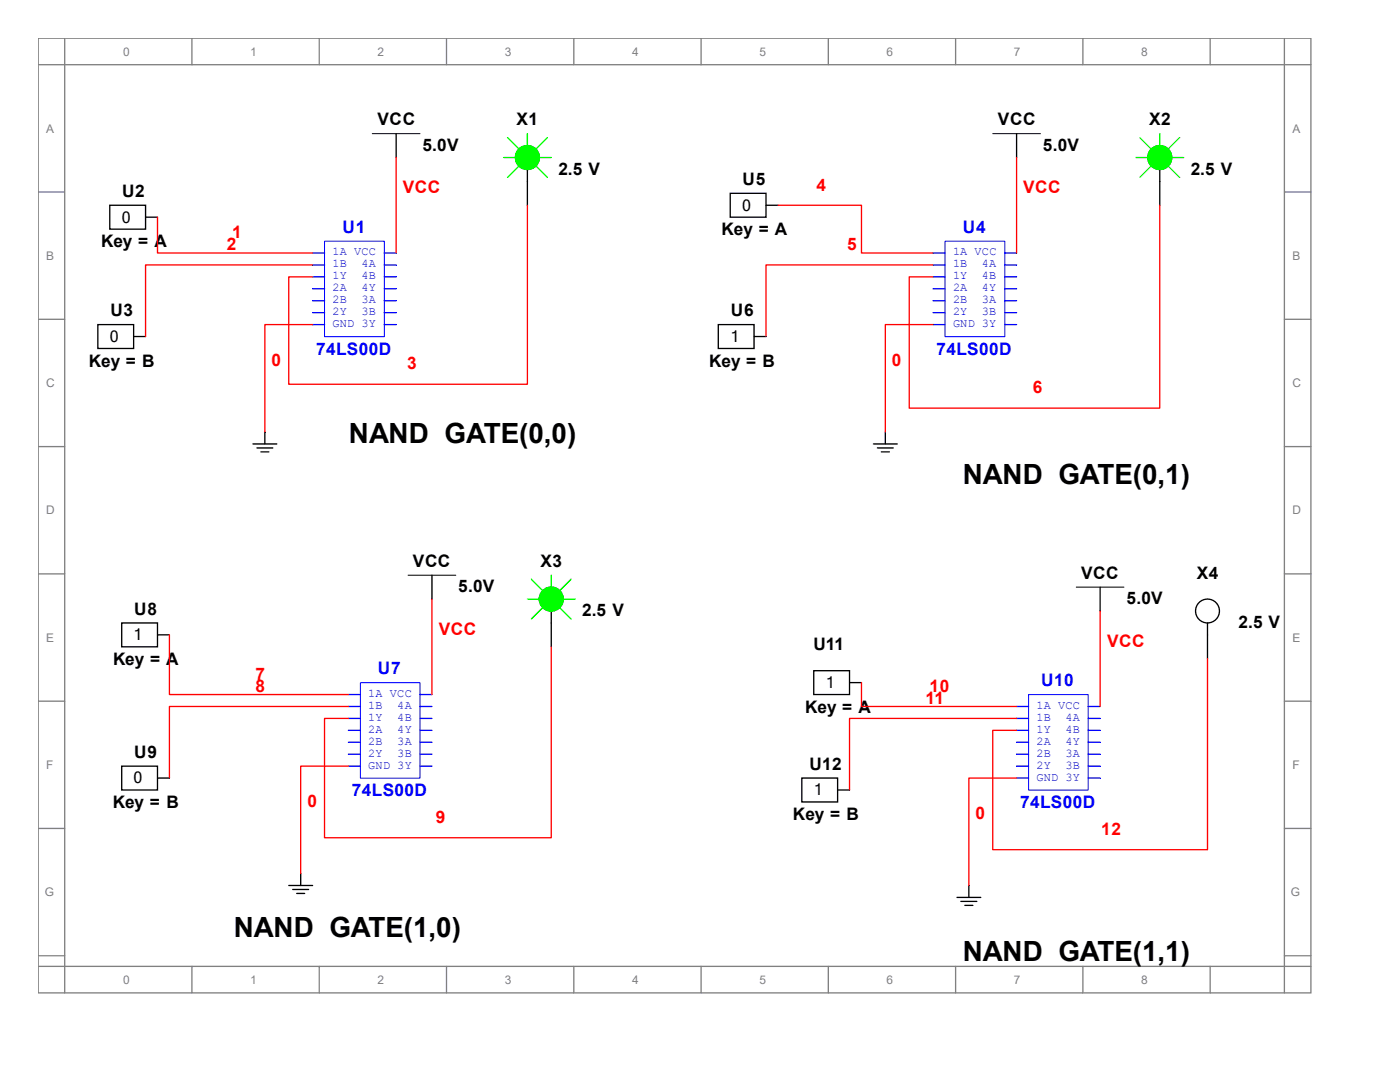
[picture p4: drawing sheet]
<svg xmlns="http://www.w3.org/2000/svg" width="279mm" height="216mm" viewBox="0 0 279 216" stroke-linecap="round" stroke-linejoin="round" font-family="sans-serif">
<g fill="none" stroke="#808080" stroke-width=".26">
<path d="M7.6 7.6h254v190.5h-254zM7.6 12.9h254M12.9 7.6v190.5M38.3 7.6v5.3M63.7 7.6v5.3M89.1 7.6v5.3M114.5 7.6v5.3M139.9 7.6v5.3M165.3 7.6v5.3M190.7 7.6v5.3M216.1 7.6v5.3M241.5 7.6v5.3"/>
<path d="M256.3 7.6v190.5M7.6 38.3h5.3M256.3 38.3h5.3M7.6 63.7h5.3M256.3 63.7h5.3M7.6 89.1h5.3M256.3 89.1h5.3M7.6 114.5h5.3M256.3 114.5h5.3M7.6 139.9h5.3M256.3 139.9h5.3M7.6 165.3h5.3"/>
<path d="M256.3 165.3h5.3M7.6 190.7h5.3M7.6 192.8h254M38.3 192.8v5.3M63.7 192.8v5.3M89.1 192.8v5.3M114.5 192.8v5.3M139.9 192.8v5.3M165.3 192.8v5.3M190.7 192.8v5.3M216.1 192.8v5.3M241.5 192.8v5.3"/>
<path d="M256.3 190.7h5.3"/>
</g>
<path d="M64.8 48.1h11.9v19.1h-11.9z" fill="none" stroke="#00f" stroke-width=".2"/>
<path d="M62.4 50.5h2.4" fill="none" stroke="#00f" stroke-width=".26"/>
<path d="M62.4 52.9h2.4" fill="none" stroke="#00f" stroke-width=".26"/>
<path d="M62.4 55.2h2.4" fill="none" stroke="#00f" stroke-width=".26"/>
<path d="M62.4 57.6h2.4" fill="none" stroke="#00f" stroke-width=".26"/>
<path d="M62.4 60h2.4" fill="none" stroke="#00f" stroke-width=".26"/>
<path d="M62.4 62.4h2.4" fill="none" stroke="#00f" stroke-width=".26"/>
<path d="M62.4 64.8h2.4" fill="none" stroke="#00f" stroke-width=".26"/>
<path d="M76.7 64.8h2.4" fill="none" stroke="#00f" stroke-width=".26"/>
<path d="M76.7 62.4h2.4" fill="none" stroke="#00f" stroke-width=".26"/>
<path d="M76.7 60h2.4" fill="none" stroke="#00f" stroke-width=".26"/>
<path d="M76.7 57.6h2.4" fill="none" stroke="#00f" stroke-width=".26"/>
<path d="M76.7 55.2h2.4" fill="none" stroke="#00f" stroke-width=".26"/>
<path d="M76.7 52.9h2.4" fill="none" stroke="#00f" stroke-width=".26"/>
<path d="M76.7 50.5h2.4" fill="none" stroke="#00f" stroke-width=".26"/>
<g fill="none" stroke="#000" stroke-width=".26">
<path d="M79.1 26.7v4.7M202.9 26.7v4.7M21.9 41h7.2v4.7h-7.2zM29.1 43.3h2.3M19.5 64.8h7.2v4.7h-7.2zM26.7 67.2h2.4M50.5 88.6h4.7M51.3 89.4h3.2M52.1 90.2h1.6M52.9 86.2v2.4M174.3 88.6h4.8M175.1 89.4h3.2"/>
<path d="M175.9 90.2h1.6M176.7 86.2v2.4M86.2 114.8v4.7M219.6 117.2v4.7M57.6 176.7h4.8M58.4 177.5h3.2M59.2 178.3h1.6M60 174.3v2.4M191 179.1h4.7M191.8 179.9h3.1M193.4 176.7v2.4M192.6 180.7h1.6"/>
</g>
<path d="M74.3 26.7h9.5M198.1 26.7h9.5M81.4 114.8h9.6M214.8 117.2h9.5" fill="none" stroke="#000" stroke-width=".2"/>
<path d="M188.6 48.1h11.9v19.1h-11.9z" fill="none" stroke="#00f" stroke-width=".2"/>
<path d="M186.2 50.5h2.4" fill="none" stroke="#00f" stroke-width=".26"/>
<path d="M186.2 52.9h2.4" fill="none" stroke="#00f" stroke-width=".26"/>
<path d="M186.2 55.2h2.4" fill="none" stroke="#00f" stroke-width=".26"/>
<path d="M186.2 57.6h2.4" fill="none" stroke="#00f" stroke-width=".26"/>
<path d="M186.2 60h2.4" fill="none" stroke="#00f" stroke-width=".26"/>
<path d="M186.2 62.4h2.4" fill="none" stroke="#00f" stroke-width=".26"/>
<path d="M186.2 64.8h2.4" fill="none" stroke="#00f" stroke-width=".26"/>
<path d="M200.5 64.8h2.4" fill="none" stroke="#00f" stroke-width=".26"/>
<path d="M200.5 62.4h2.4" fill="none" stroke="#00f" stroke-width=".26"/>
<path d="M200.5 60h2.4" fill="none" stroke="#00f" stroke-width=".26"/>
<path d="M200.5 57.6h2.4" fill="none" stroke="#00f" stroke-width=".26"/>
<path d="M200.5 55.2h2.4" fill="none" stroke="#00f" stroke-width=".26"/>
<path d="M200.5 52.9h2.4" fill="none" stroke="#00f" stroke-width=".26"/>
<path d="M200.5 50.5h2.4" fill="none" stroke="#00f" stroke-width=".26"/>
<path d="M145.7 38.6h7.2v4.7h-7.2zM152.9 41h2.4M143.4 64.8h7.1v4.7h-7.1zM150.5 67.2h2.4" fill="none" stroke="#000" stroke-width=".26"/>
<path d="M71.9 136.2h11.9v19.1h-11.9z" fill="none" stroke="#00f" stroke-width=".2"/>
<path d="M69.5 138.6h2.4" fill="none" stroke="#00f" stroke-width=".26"/>
<path d="M69.5 141h2.4" fill="none" stroke="#00f" stroke-width=".26"/>
<path d="M69.5 143.4h2.4" fill="none" stroke="#00f" stroke-width=".26"/>
<path d="M69.5 145.7h2.4" fill="none" stroke="#00f" stroke-width=".26"/>
<path d="M69.5 148.1h2.4" fill="none" stroke="#00f" stroke-width=".26"/>
<path d="M69.5 150.5h2.4" fill="none" stroke="#00f" stroke-width=".26"/>
<path d="M69.5 152.9h2.4" fill="none" stroke="#00f" stroke-width=".26"/>
<path d="M83.8 152.9h2.4" fill="none" stroke="#00f" stroke-width=".26"/>
<path d="M83.8 150.5h2.4" fill="none" stroke="#00f" stroke-width=".26"/>
<path d="M83.8 148.1h2.4" fill="none" stroke="#00f" stroke-width=".26"/>
<path d="M83.8 145.7h2.4" fill="none" stroke="#00f" stroke-width=".26"/>
<path d="M83.8 143.4h2.4" fill="none" stroke="#00f" stroke-width=".26"/>
<path d="M83.8 141h2.4" fill="none" stroke="#00f" stroke-width=".26"/>
<path d="M83.8 138.6h2.4" fill="none" stroke="#00f" stroke-width=".26"/>
<path d="M24.3 124.3h7.1v4.8h-7.1zM31.4 126.7h2.4M24.3 152.9h7.1v4.7h-7.1zM31.4 155.3h2.4" fill="none" stroke="#000" stroke-width=".26"/>
<path d="M205.3 138.6h11.9v19h-11.9z" fill="none" stroke="#00f" stroke-width=".2"/>
<path d="M202.9 141h2.4" fill="none" stroke="#00f" stroke-width=".26"/>
<path d="M202.9 143.4h2.4" fill="none" stroke="#00f" stroke-width=".26"/>
<path d="M202.9 145.7h2.4" fill="none" stroke="#00f" stroke-width=".26"/>
<path d="M202.9 148.1h2.4" fill="none" stroke="#00f" stroke-width=".26"/>
<path d="M202.9 150.5h2.4" fill="none" stroke="#00f" stroke-width=".26"/>
<path d="M202.9 152.9h2.4" fill="none" stroke="#00f" stroke-width=".26"/>
<path d="M202.9 155.3h2.4" fill="none" stroke="#00f" stroke-width=".26"/>
<path d="M217.2 155.3h2.4" fill="none" stroke="#00f" stroke-width=".26"/>
<path d="M217.2 152.9h2.4" fill="none" stroke="#00f" stroke-width=".26"/>
<path d="M217.2 150.5h2.4" fill="none" stroke="#00f" stroke-width=".26"/>
<path d="M217.2 148.1h2.4" fill="none" stroke="#00f" stroke-width=".26"/>
<path d="M217.2 145.7h2.4" fill="none" stroke="#00f" stroke-width=".26"/>
<path d="M217.2 143.4h2.4" fill="none" stroke="#00f" stroke-width=".26"/>
<path d="M217.2 141h2.4" fill="none" stroke="#00f" stroke-width=".26"/>
<g fill="none" stroke="#000" stroke-width=".26">
<path d="M105.3 33.8v7.2M231.5 33.8v7.2M110 121.9v7.2M162.4 133.8h7.1v4.8h-7.1zM169.5 136.2h2.4M241 124.3v7.1M160 155.3h7.2v4.7h-7.2zM167.2 157.6h2.3"/>
<circle cx="105.3" cy="31.4" r="2.38"/>
<circle cx="231.5" cy="31.4" r="2.38"/>
<circle cx="110" cy="119.5" r="2.38"/>
<circle cx="241" cy="121.9" r="2.38"/>
</g>
<g fill="none" stroke="#f00" stroke-width=".26">
<path d="M79.1 31.4v19.1M202.9 31.4v19.1M31.4 43.3v7.2h31M62.4 52.9h-33.3v14.3M105.3 41v35.7h-47.7v-21.5h4.8M155.3 41h16.6v9.5h14.3M186.2 52.9h-33.3v14.3M231.5 41v40.4h-50v-26.2h4.7M62.4 64.8h-9.5v21.4M186.2 64.8h-9.5v21.4M86.2 119.5v19.1M33.8 126.7v11.9h35.7"/>
<path d="M110 129.1v38.1h-45.2v-23.8h4.7M171.9 136.2v4.8h31M219.6 121.9v19.1M241 131.4v38.1h-42.9v-23.8h4.8M69.5 141h-35.7v14.3M69.5 152.9h-9.5v21.4M202.9 143.4h-33.4v14.2M202.9 155.3h-9.5v21.4"/>
</g>
<g fill="none" stroke="#0f0" stroke-width=".26">
<path d="M100.5 31.4h2.4M101.3 27.5l2.4 2.3M103.7 33l-2.4 2.4M105.3 26.7v2.4M106.8 33l2.4 2.4M107.6 31.4h2.4M109.2 27.5l-2.4 2.3M226.7 31.4h2.4M227.5 27.5l2.4 2.3M229.9 33l-2.4 2.4M231.5 26.7v2.4M233 33l2.4 2.4"/>
<path d="M233.8 31.4h2.4M235.4 27.5l-2.4 2.3M105.3 119.5h2.3M106 115.6l2.4 2.4M110 114.8v2.4M112.4 119.5h2.4M114 115.6l-2.4 2.4M108.4 121.1l-2.4 2.4M111.6 121.1l2.4 2.4"/>
</g>
<g fill="#0f0" stroke="#0f0" stroke-width=".26">
<circle cx="231.5" cy="31.4" r="2.38"/>
<circle cx="105.3" cy="31.4" r="2.38"/>
<circle cx="110" cy="119.5" r="2.38"/>
</g>
<g font-size="5.6">
<text x="69.6" y="88.3">NAND GATE(0,0)</text>
<text x="192.2" y="96.5">NAND GATE(0,1)</text>
<text x="46.7" y="187">NAND GATE(1,0)</text>
<text x="192.2" y="191.8">NAND GATE(1,1)</text>
</g>
<g font-size="3.4">
<text x="75.3" y="25">VCC</text>
<text x="103.1" y="25">X1</text>
<text x="199.1" y="25">VCC</text>
<text x="229.3" y="25">X2</text>
<text x="84.3" y="30.1">5.0V</text>
<text x="111.4" y="34.8">2.5 V</text>
<text x="208.1" y="30.1">5.0V</text>
<text x="237.6" y="34.8">2.5 V</text>
<text x="24.4" y="39.3">U2</text>
<text x="148.2" y="37">U5</text>
<text x="144" y="47">Key = A</text>
<text x="20.2" y="49.4">Key = A</text>
<text x="22.1" y="63.1">U3</text>
<text x="145.9" y="63.1">U6</text>
<text x="17.7" y="73.2">Key = B</text>
<text x="141.6" y="73.2">Key = B</text>
<text x="82.4" y="113.2">VCC</text>
<text x="107.9" y="113.2">X3</text>
<text x="91.4" y="118.2">5.0V</text>
<text x="215.8" y="115.5">VCC</text>
<text x="238.8" y="115.5">X4</text>
<text x="26.8" y="122.7">U8</text>
<text x="116.2" y="122.9">2.5 V</text>
<text x="224.8" y="120.6">5.0V</text>
<text x="247.2" y="125.3">2.5 V</text>
<text x="162.3" y="129.8">U11</text>
<text x="22.6" y="132.7">Key = A</text>
<text x="160.7" y="142.2">Key = A</text>
<text x="26.8" y="151.3">U9</text>
<text x="161.5" y="153.6">U12</text>
<text x="22.5" y="161.3">Key = B</text>
<text x="158.2" y="163.7">Key = B</text>
</g>
<g font-size="3.4" fill="#f00">
<text x="80.4" y="38.5">VCC</text>
<text x="162.9" y="38">4</text>
<text x="204.2" y="38.5">VCC</text>
<text x="46.3" y="47.5">1</text>
<text x="45.3" y="49.9">2</text>
<text x="169.1" y="49.9">5</text>
<text x="54.2" y="72.9">0</text>
<text x="81.2" y="73.7">3</text>
<text x="178" y="72.9">0</text>
<text x="206.1" y="78.5">6</text>
<text x="87.6" y="126.6">VCC</text>
<text x="220.9" y="129">VCC</text>
<text x="51" y="135.6">7</text>
<text x="51" y="138">8</text>
<text x="184.7" y="140.4">11</text>
<text x="185.5" y="138">10</text>
<text x="61.3" y="161">0</text>
<text x="87" y="164.2">9</text>
<text x="194.7" y="163.4">0</text>
<text x="219.8" y="166.6">12</text>
</g>
<g font-size="3.4" fill="#00f">
<text x="68.3" y="46.5">U1</text>
<text x="192.2" y="46.5">U4</text>
<text x="63.1" y="70.8">74LS00D</text>
<text x="186.9" y="70.8">74LS00D</text>
<text x="75.4" y="134.6">U7</text>
<text x="207.8" y="136.9">U10</text>
<text x="70.2" y="158.9">74LS00D</text>
<text x="203.6" y="161.3">74LS00D</text>
</g>
<g font-size="3.2">
<text x="24.3" y="44.4">0</text>
<text x="148.1" y="42">0</text>
<text x="21.9" y="68.2">0</text>
<text x="145.8" y="68.2">1</text>
<text x="26.7" y="127.8">1</text>
<text x="164.8" y="137.3">1</text>
<text x="26.7" y="156.3">0</text>
<text x="162.4" y="158.7">1</text>
</g>
<g font-size="2.4" fill="#808080">
<text x="24.6" y="11.1">0</text>
<text x="50" y="11.1">1</text>
<text x="75.4" y="11.1">2</text>
<text x="100.8" y="11.1">3</text>
<text x="126.2" y="11.1">4</text>
<text x="151.6" y="11.1">5</text>
<text x="177" y="11.1">6</text>
<text x="202.4" y="11.1">7</text>
<text x="227.8" y="11.1">8</text>
<text x="9.2" y="26.5">A</text>
<text x="257.9" y="26.5">A</text>
<text x="9.2" y="51.9">B</text>
<text x="257.9" y="51.9">B</text>
<text x="9.2" y="77.3">C</text>
<text x="257.9" y="77.3">C</text>
<text x="9.2" y="102.7">D</text>
<text x="257.9" y="102.7">D</text>
<text x="9.2" y="128.1">E</text>
<text x="257.9" y="128.1">E</text>
<text x="9.2" y="153.5">F</text>
<text x="257.9" y="153.5">F</text>
<text x="8.9" y="178.9">G</text>
<text x="257.6" y="178.9">G</text>
<text x="24.6" y="196.3">0</text>
<text x="50" y="196.3">1</text>
<text x="75.4" y="196.3">2</text>
<text x="100.8" y="196.3">3</text>
<text x="126.2" y="196.3">4</text>
<text x="151.6" y="196.3">5</text>
<text x="177" y="196.3">6</text>
<text x="202.4" y="196.3">7</text>
<text x="227.8" y="196.3">8</text>
</g>
<g font-size="2.4" fill="#00f">
<text x="66.4" y="51">1A VCC</text>
<text x="66.4" y="53.3">1B</text>
<text x="72.1" y="53.3">4A</text>
<text x="190.2" y="51">1A VCC</text>
<text x="190.2" y="53.3">1B</text>
<text x="196" y="53.3">4A</text>
<text x="66.4" y="55.8">1Y</text>
<text x="66.4" y="58.1">2A</text>
<text x="72.1" y="58.1">4Y</text>
<text x="72.1" y="55.8">4B</text>
<text x="190.2" y="55.8">1Y</text>
<text x="190.2" y="58.1">2A</text>
<text x="196" y="58.1">4Y</text>
<text x="196" y="55.8">4B</text>
<text x="66.4" y="60.5">2B</text>
<text x="66.4" y="62.9">2Y</text>
<text x="66.4" y="65.3">GND 3Y</text>
<text x="72.1" y="62.9">3B</text>
<text x="72.1" y="60.5">3A</text>
<text x="190.2" y="60.5">2B</text>
<text x="190.2" y="62.9">2Y</text>
<text x="190.2" y="65.3">GND 3Y</text>
<text x="196" y="62.9">3B</text>
<text x="196" y="60.5">3A</text>
<text x="73.5" y="139.1">1A VCC</text>
<text x="73.5" y="141.5">1B</text>
<text x="73.5" y="143.8">1Y</text>
<text x="79.3" y="143.8">4B</text>
<text x="79.3" y="141.5">4A</text>
<text x="206.8" y="141.5">1A VCC</text>
<text x="206.8" y="143.8">1B</text>
<text x="212.6" y="143.8">4A</text>
<text x="73.5" y="146.2">2A</text>
<text x="73.5" y="148.6">2B</text>
<text x="79.3" y="148.6">3A</text>
<text x="79.3" y="146.2">4Y</text>
<text x="206.8" y="146.2">1Y</text>
<text x="206.8" y="148.6">2A</text>
<text x="212.6" y="148.6">4Y</text>
<text x="212.6" y="146.2">4B</text>
<text x="73.5" y="151">2Y</text>
<text x="73.5" y="153.4">GND 3Y</text>
<text x="79.3" y="151">3B</text>
<text x="206.8" y="151">2B</text>
<text x="206.8" y="153.4">2Y</text>
<text x="206.8" y="155.7">GND 3Y</text>
<text x="212.6" y="153.4">3B</text>
<text x="212.6" y="151">3A</text>
</g>
</svg>
